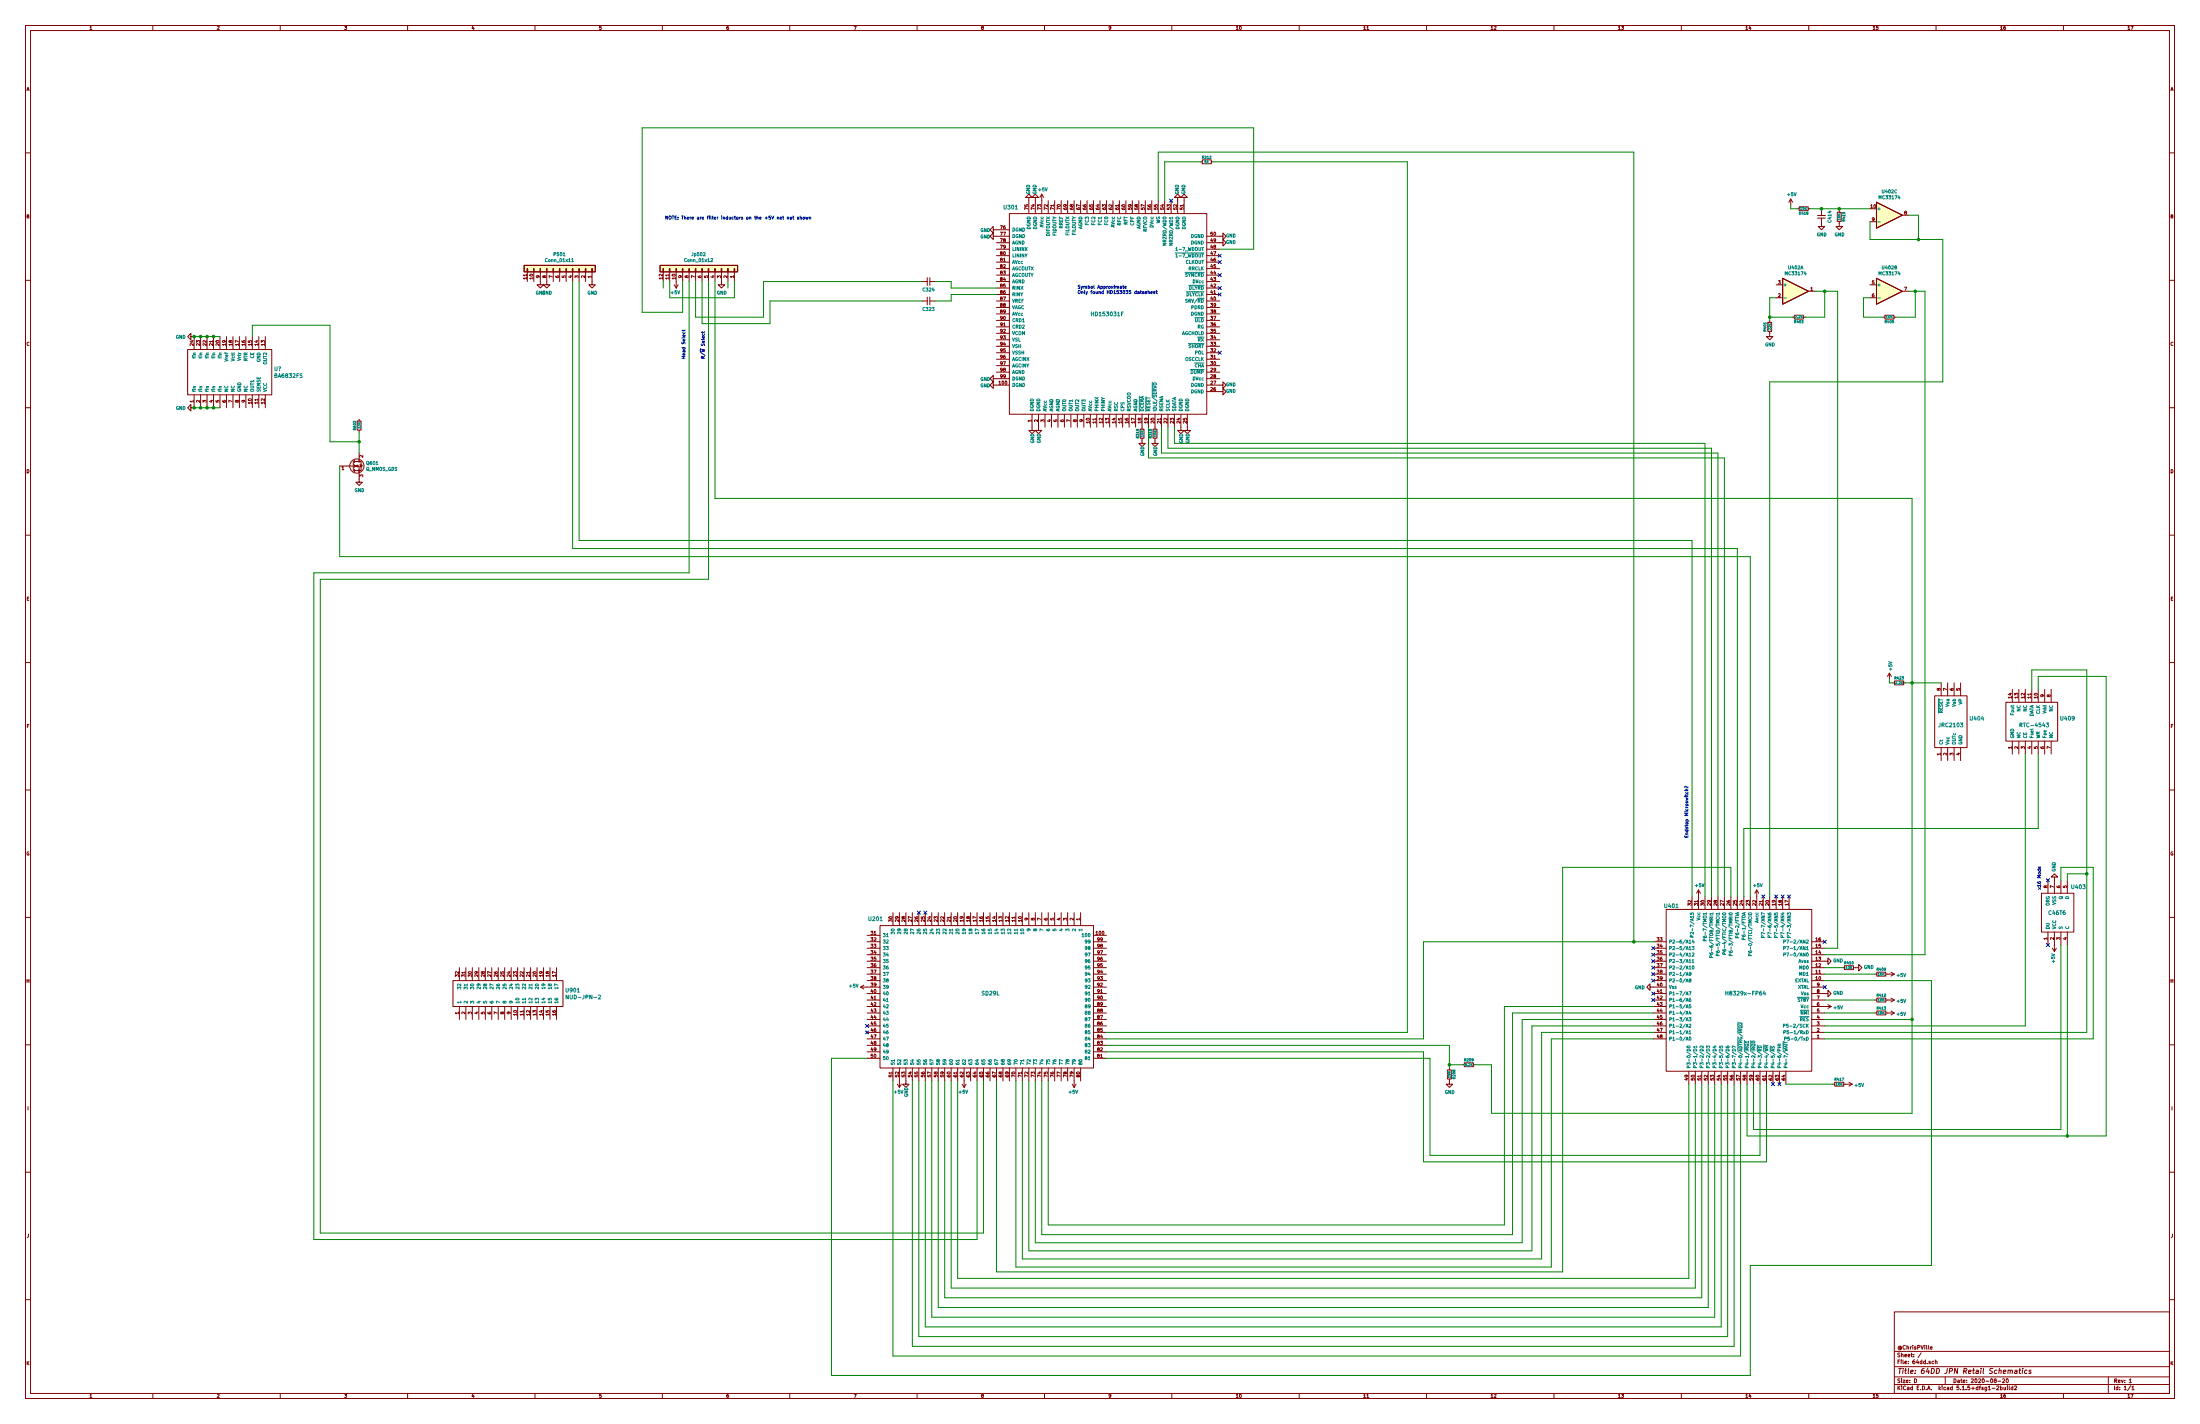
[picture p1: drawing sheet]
EESchema Schematic File Version 4
EELAYER 30 0
EELAYER END
$Descr D 34000 22000
encoding utf-8
Sheet 1 1
Title "64DD JPN Retail Schematics"
Date "2020-08-20"
Rev "1"
Comp "@ChrisPVille"
Comment1 ""
Comment2 ""
Comment3 ""
Comment4 ""
$EndDescr
$Comp
L 64dd:H8329x-FP64 U401
U 1 1
P 26950 16750
F 0 "U401" V 29700 17750 60  0000 L CNN
F 1 "H8329x-FP64" V 28350 16400 60  0000 L CNN
F 2 "" H 27100 16800 60  0001 R CNN
F 3 "" H 27100 16600 60  0001 R CNN
	1    26950 16750
	0    -1   -1   0   
$EndComp
Text Notes 16650 4550 0    50   ~ 0
Symbol Approximate\nOnly found HD153035 datasheet
$Comp
L 64dd:HD153031F U301
U 1 1
P 15400 4100
F 0 "U301" H 15500 5000 60  0000 L CNN
F 1 "HD153031F" H 16850 3350 60  0000 L CNN
F 2 "" H 15550 4150 60  0001 R CNN
F 3 "" H 15550 3950 60  0001 R CNN
	1    15400 4100
	1    0    0    -1  
$EndComp
Wire Wire Line
	25550 14550 25250 14550
$Comp
L Device:R_Small R412
U 1 1
P 29075 15450
F 0 "R412" V 29000 15450 39  0000 C CNN
F 1 "10K" V 29075 15450 39  0000 C CNN
F 2 "" H 29075 15450 50  0001 C CNN
F 3 "~" H 29075 15450 50  0001 C CNN
	1    29075 15450
	0    1    1    0   
$EndComp
$Comp
L Device:R_Small R413
U 1 1
P 29075 15650
F 0 "R413" V 29000 15650 39  0000 C CNN
F 1 "10K" V 29075 15650 39  0000 C CNN
F 2 "" H 29075 15650 50  0001 C CNN
F 3 "~" H 29075 15650 50  0001 C CNN
	1    29075 15650
	0    1    1    0   
$EndComp
$Comp
L Device:R_Small R409
U 1 1
P 29075 15050
F 0 "R409" V 29000 15050 39  0000 C CNN
F 1 "10K" V 29075 15050 39  0000 C CNN
F 2 "" H 29075 15050 50  0001 C CNN
F 3 "~" H 29075 15050 50  0001 C CNN
	1    29075 15050
	0    1    1    0   
$EndComp
$Comp
L 64dd:SD29L U201
U 1 1
P 17100 16200
F 0 "U201" H 20550 14200 60  0000 L CNN
F 1 "SD29L" H 18750 15350 60  0000 L CNN
F 2 "" H 17250 16400 60  0001 R CNN
F 3 "" H 17250 16200 60  0001 R CNN
	1    17100 16200
	-1   0    0    1   
$EndComp
$Comp
L 64dd:NUD-JPN-2 U901
U 1 1
P 6800 15450
F 0 "U901" H 8731 15603 60  0000 L CNN
F 1 "NUD-JPN-2" H 8731 15497 60  0000 L CNN
F 2 "" H 6950 15500 60  0001 R CNN
F 3 "" H 6950 15300 60  0001 R CNN
	1    6800 15450
	1    0    0    -1  
$EndComp
Wire Wire Line
	18150 6600 18150 6850
Wire Wire Line
	18050 6600 18050 6925
Wire Wire Line
	17950 6600 17950 7000
Wire Wire Line
	17750 6600 17750 7075
$Comp
L Device:R_Small R310
U 1 1
P 17850 6700
F 0 "R310" V 17780 6700 39  0000 C CNN
F 1 "10K" V 17850 6700 39  0000 C CNN
F 2 "" H 17850 6700 50  0001 C CNN
F 3 "~" H 17850 6700 50  0001 C CNN
	1    17850 6700
	1    0    0    -1  
$EndComp
$Comp
L Device:R_Small R319
U 1 1
P 17650 6700
F 0 "R319" V 17580 6700 39  0000 C CNN
F 1 "10K" V 17650 6700 39  0000 C CNN
F 2 "" H 17650 6700 50  0001 C CNN
F 3 "~" H 17650 6700 50  0001 C CNN
	1    17650 6700
	1    0    0    -1  
$EndComp
Wire Wire Line
	17900 2350 17900 3100
$Comp
L Connector_Generic:Conn_01x11 P501
U 1 1
P 8650 4150
F 0 "P501" V 8867 4146 50  0000 C CNN
F 1 "Conn_01x11" V 8776 4146 50  0000 C CNN
F 2 "" H 8650 4150 50  0001 C CNN
F 3 "~" H 8650 4150 50  0001 C CNN
	1    8650 4150
	0    1    -1   0   
$EndComp
$Comp
L power:GND #PWR?
U 1 1
P 9150 4350
F 0 "#PWR?" H 9150 4100 50  0001 C CNN
F 1 "GND" H 9155 4177 50  0000 C CNN
F 2 "" H 9150 4350 50  0001 C CNN
F 3 "" H 9150 4350 50  0001 C CNN
	1    9150 4350
	1    0    0    -1  
$EndComp
$Comp
L power:GND #PWR?
U 1 1
P 11150 4350
F 0 "#PWR?" H 11150 4100 50  0001 C CNN
F 1 "GND" H 11155 4177 50  0000 C CNN
F 2 "" H 11150 4350 50  0001 C CNN
F 3 "" H 11150 4350 50  0001 C CNN
	1    11150 4350
	1    0    0    -1  
$EndComp
$Comp
L power:GND #PWR?
U 1 1
P 8350 4350
F 0 "#PWR?" H 8350 4100 50  0001 C CNN
F 1 "GND" H 8355 4177 50  0000 C CNN
F 2 "" H 8350 4350 50  0001 C CNN
F 3 "" H 8350 4350 50  0001 C CNN
	1    8350 4350
	1    0    0    -1  
$EndComp
$Comp
L power:GND #PWR?
U 1 1
P 8450 4350
F 0 "#PWR?" H 8450 4100 50  0001 C CNN
F 1 "GND" H 8455 4177 50  0000 C CNN
F 2 "" H 8450 4350 50  0001 C CNN
F 3 "" H 8450 4350 50  0001 C CNN
	1    8450 4350
	1    0    0    -1  
$EndComp
Wire Wire Line
	11350 4350 11350 4600
Wire Wire Line
	11050 4350 11050 7700
Wire Wire Line
	11050 7700 29550 7700
Wire Wire Line
	29550 7700 29550 10550
Wire Wire Line
	17900 2350 25250 2350
Wire Wire Line
	25250 2350 25250 14550
$Comp
L Device:R_Small R212
U 1 1
P 18650 2500
F 0 "R212" V 18580 2500 39  0000 C CNN
F 1 "51" V 18650 2500 39  0000 C CNN
F 2 "" H 18650 2500 50  0001 C CNN
F 3 "~" H 18650 2500 50  0001 C CNN
	1    18650 2500
	0    1    1    0   
$EndComp
Wire Wire Line
	18550 2500 18000 2500
Wire Wire Line
	18000 2500 18000 3100
Wire Wire Line
	18750 2500 21750 2500
Wire Wire Line
	21750 2500 21750 15950
Wire Wire Line
	21750 15950 17100 15950
$Comp
L power:GND #PWR?
U 1 1
P 18300 3100
F 0 "#PWR?" H 18300 2850 50  0001 C CNN
F 1 "GND" V 18305 2927 50  0000 C CNN
F 2 "" H 18300 3100 50  0001 C CNN
F 3 "" H 18300 3100 50  0001 C CNN
	1    18300 3100
	-1   0    0    1   
$EndComp
$Comp
L power:GND #PWR?
U 1 1
P 18200 3100
F 0 "#PWR?" H 18200 2850 50  0001 C CNN
F 1 "GND" V 18205 2927 50  0000 C CNN
F 2 "" H 18200 3100 50  0001 C CNN
F 3 "" H 18200 3100 50  0001 C CNN
	1    18200 3100
	-1   0    0    1   
$EndComp
$Comp
L power:GND #PWR?
U 1 1
P 18850 3650
F 0 "#PWR?" H 18850 3400 50  0001 C CNN
F 1 "GND" V 18855 3477 50  0000 C CNN
F 2 "" H 18850 3650 50  0001 C CNN
F 3 "" H 18850 3650 50  0001 C CNN
	1    18850 3650
	0    -1   -1   0   
$EndComp
$Comp
L power:GND #PWR?
U 1 1
P 18850 3750
F 0 "#PWR?" H 18850 3500 50  0001 C CNN
F 1 "GND" V 18855 3577 50  0000 C CNN
F 2 "" H 18850 3750 50  0001 C CNN
F 3 "" H 18850 3750 50  0001 C CNN
	1    18850 3750
	0    -1   -1   0   
$EndComp
Wire Wire Line
	17100 16050 22000 16050
Wire Wire Line
	22000 16050 22000 14550
Wire Wire Line
	22000 14550 25250 14550
Connection ~ 25250 14550
$Comp
L Device:R_Small R410
U 1 1
P 28575 14950
F 0 "R410" V 28500 14950 39  0000 C CNN
F 1 "10K" V 28575 14950 39  0000 C CNN
F 2 "" H 28575 14950 50  0001 C CNN
F 3 "~" H 28575 14950 50  0001 C CNN
	1    28575 14950
	0    1    1    0   
$EndComp
$Comp
L power:GND #PWR?
U 1 1
P 28675 14950
F 0 "#PWR?" H 28675 14700 50  0001 C CNN
F 1 "GND" V 28680 14822 50  0000 R CNN
F 2 "" H 28675 14950 50  0001 C CNN
F 3 "" H 28675 14950 50  0001 C CNN
	1    28675 14950
	0    -1   -1   0   
$EndComp
$Comp
L Connector_Generic:Conn_01x12 Jp502
U 1 1
P 10850 4150
F 0 "Jp502" V 11067 4096 50  0000 C CNN
F 1 "Conn_01x12" V 10976 4096 50  0000 C CNN
F 2 "" H 10850 4150 50  0001 C CNN
F 3 "~" H 10850 4150 50  0001 C CNN
	1    10850 4150
	0    1    -1   0   
$EndComp
Wire Wire Line
	10350 4600 10350 4350
Wire Wire Line
	10350 4600 11350 4600
$Comp
L power:+5V #PWR?
U 1 1
P 10450 4350
F 0 "#PWR?" H 10450 4200 50  0001 C CNN
F 1 "+5V" H 10465 4523 50  0000 C CNN
F 2 "" H 10450 4350 50  0001 C CNN
F 3 "" H 10450 4350 50  0001 C CNN
	1    10450 4350
	-1   0    0    1   
$EndComp
$Comp
L power:+5V #PWR?
U 1 1
P 16100 3100
F 0 "#PWR?" H 16100 2950 50  0001 C CNN
F 1 "+5V" H 16115 3273 50  0000 C CNN
F 2 "" H 16100 3100 50  0001 C CNN
F 3 "" H 16100 3100 50  0001 C CNN
	1    16100 3100
	1    0    0    -1  
$EndComp
$Comp
L power:+5V #PWR?
U 1 1
P 26250 13850
F 0 "#PWR?" H 26250 13700 50  0001 C CNN
F 1 "+5V" H 26265 14023 50  0000 C CNN
F 2 "" H 26250 13850 50  0001 C CNN
F 3 "" H 26250 13850 50  0001 C CNN
	1    26250 13850
	1    0    0    -1  
$EndComp
$Comp
L power:+5V #PWR?
U 1 1
P 13900 16700
F 0 "#PWR?" H 13900 16550 50  0001 C CNN
F 1 "+5V" H 13915 16873 50  0000 C CNN
F 2 "" H 13900 16700 50  0001 C CNN
F 3 "" H 13900 16700 50  0001 C CNN
	1    13900 16700
	-1   0    0    1   
$EndComp
$Comp
L power:+5V #PWR?
U 1 1
P 14900 16700
F 0 "#PWR?" H 14900 16550 50  0001 C CNN
F 1 "+5V" H 14915 16873 50  0000 C CNN
F 2 "" H 14900 16700 50  0001 C CNN
F 3 "" H 14900 16700 50  0001 C CNN
	1    14900 16700
	-1   0    0    1   
$EndComp
$Comp
L power:+5V #PWR?
U 1 1
P 16600 16700
F 0 "#PWR?" H 16600 16550 50  0001 C CNN
F 1 "+5V" H 16615 16873 50  0000 C CNN
F 2 "" H 16600 16700 50  0001 C CNN
F 3 "" H 16600 16700 50  0001 C CNN
	1    16600 16700
	-1   0    0    1   
$EndComp
$Comp
L power:+5V #PWR?
U 1 1
P 13400 15250
F 0 "#PWR?" H 13400 15100 50  0001 C CNN
F 1 "+5V" V 13415 15378 50  0000 L CNN
F 2 "" H 13400 15250 50  0001 C CNN
F 3 "" H 13400 15250 50  0001 C CNN
	1    13400 15250
	0    -1   -1   0   
$EndComp
$Comp
L power:+5V #PWR?
U 1 1
P 27150 13850
F 0 "#PWR?" H 27150 13700 50  0001 C CNN
F 1 "+5V" H 27165 14023 50  0000 C CNN
F 2 "" H 27150 13850 50  0001 C CNN
F 3 "" H 27150 13850 50  0001 C CNN
	1    27150 13850
	1    0    0    -1  
$EndComp
$Comp
L power:+5V #PWR?
U 1 1
P 28200 15550
F 0 "#PWR?" H 28200 15400 50  0001 C CNN
F 1 "+5V" V 28215 15678 50  0000 L CNN
F 2 "" H 28200 15550 50  0001 C CNN
F 3 "" H 28200 15550 50  0001 C CNN
	1    28200 15550
	0    1    1    0   
$EndComp
$Comp
L power:+5V #PWR?
U 1 1
P 29175 15650
F 0 "#PWR?" H 29175 15500 50  0001 C CNN
F 1 "+5V" V 29190 15778 50  0000 L CNN
F 2 "" H 29175 15650 50  0001 C CNN
F 3 "" H 29175 15650 50  0001 C CNN
	1    29175 15650
	0    1    1    0   
$EndComp
$Comp
L power:+5V #PWR?
U 1 1
P 29175 15450
F 0 "#PWR?" H 29175 15300 50  0001 C CNN
F 1 "+5V" V 29190 15578 50  0000 L CNN
F 2 "" H 29175 15450 50  0001 C CNN
F 3 "" H 29175 15450 50  0001 C CNN
	1    29175 15450
	0    1    1    0   
$EndComp
$Comp
L power:+5V #PWR?
U 1 1
P 29175 15050
F 0 "#PWR?" H 29175 14900 50  0001 C CNN
F 1 "+5V" V 29190 15178 50  0000 L CNN
F 2 "" H 29175 15050 50  0001 C CNN
F 3 "" H 29175 15050 50  0001 C CNN
	1    29175 15050
	0    1    1    0   
$EndComp
$Comp
L Device:R_Small R417
U 1 1
P 28425 16750
F 0 "R417" V 28350 16750 39  0000 C CNN
F 1 "10K" V 28425 16750 39  0000 C CNN
F 2 "" H 28425 16750 50  0001 C CNN
F 3 "~" H 28425 16750 50  0001 C CNN
	1    28425 16750
	0    1    1    0   
$EndComp
Wire Wire Line
	27600 16750 28325 16750
$Comp
L power:+5V #PWR?
U 1 1
P 28525 16750
F 0 "#PWR?" H 28525 16600 50  0001 C CNN
F 1 "+5V" V 28540 16878 50  0000 L CNN
F 2 "" H 28525 16750 50  0001 C CNN
F 3 "" H 28525 16750 50  0001 C CNN
	1    28525 16750
	0    1    1    0   
$EndComp
$Comp
L power:GND #PWR?
U 1 1
P 18850 5950
F 0 "#PWR?" H 18850 5700 50  0001 C CNN
F 1 "GND" V 18855 5777 50  0000 C CNN
F 2 "" H 18850 5950 50  0001 C CNN
F 3 "" H 18850 5950 50  0001 C CNN
	1    18850 5950
	0    -1   -1   0   
$EndComp
$Comp
L power:GND #PWR?
U 1 1
P 18850 6050
F 0 "#PWR?" H 18850 5800 50  0001 C CNN
F 1 "GND" V 18855 5877 50  0000 C CNN
F 2 "" H 18850 6050 50  0001 C CNN
F 3 "" H 18850 6050 50  0001 C CNN
	1    18850 6050
	0    -1   -1   0   
$EndComp
$Comp
L power:GND #PWR?
U 1 1
P 15400 5950
F 0 "#PWR?" H 15400 5700 50  0001 C CNN
F 1 "GND" V 15405 5777 50  0000 C CNN
F 2 "" H 15400 5950 50  0001 C CNN
F 3 "" H 15400 5950 50  0001 C CNN
	1    15400 5950
	0    1    1    0   
$EndComp
$Comp
L power:GND #PWR?
U 1 1
P 15400 5850
F 0 "#PWR?" H 15400 5600 50  0001 C CNN
F 1 "GND" V 15405 5677 50  0000 C CNN
F 2 "" H 15400 5850 50  0001 C CNN
F 3 "" H 15400 5850 50  0001 C CNN
	1    15400 5850
	0    1    1    0   
$EndComp
$Comp
L power:GND #PWR?
U 1 1
P 15400 3550
F 0 "#PWR?" H 15400 3300 50  0001 C CNN
F 1 "GND" V 15405 3377 50  0000 C CNN
F 2 "" H 15400 3550 50  0001 C CNN
F 3 "" H 15400 3550 50  0001 C CNN
	1    15400 3550
	0    1    1    0   
$EndComp
$Comp
L power:GND #PWR?
U 1 1
P 15400 3650
F 0 "#PWR?" H 15400 3400 50  0001 C CNN
F 1 "GND" V 15405 3477 50  0000 C CNN
F 2 "" H 15400 3650 50  0001 C CNN
F 3 "" H 15400 3650 50  0001 C CNN
	1    15400 3650
	0    1    1    0   
$EndComp
$Comp
L power:GND #PWR?
U 1 1
P 15900 3100
F 0 "#PWR?" H 15900 2850 50  0001 C CNN
F 1 "GND" V 15905 2927 50  0000 C CNN
F 2 "" H 15900 3100 50  0001 C CNN
F 3 "" H 15900 3100 50  0001 C CNN
	1    15900 3100
	-1   0    0    1   
$EndComp
$Comp
L power:GND #PWR?
U 1 1
P 16000 3100
F 0 "#PWR?" H 16000 2850 50  0001 C CNN
F 1 "GND" V 16005 2927 50  0000 C CNN
F 2 "" H 16000 3100 50  0001 C CNN
F 3 "" H 16000 3100 50  0001 C CNN
	1    16000 3100
	-1   0    0    1   
$EndComp
$Comp
L power:GND #PWR?
U 1 1
P 15950 6600
F 0 "#PWR?" H 15950 6350 50  0001 C CNN
F 1 "GND" V 15955 6427 50  0000 C CNN
F 2 "" H 15950 6600 50  0001 C CNN
F 3 "" H 15950 6600 50  0001 C CNN
	1    15950 6600
	1    0    0    -1  
$EndComp
$Comp
L power:GND #PWR?
U 1 1
P 16050 6600
F 0 "#PWR?" H 16050 6350 50  0001 C CNN
F 1 "GND" V 16055 6427 50  0000 C CNN
F 2 "" H 16050 6600 50  0001 C CNN
F 3 "" H 16050 6600 50  0001 C CNN
	1    16050 6600
	1    0    0    -1  
$EndComp
$Comp
L power:GND #PWR?
U 1 1
P 18250 6600
F 0 "#PWR?" H 18250 6350 50  0001 C CNN
F 1 "GND" V 18255 6427 50  0000 C CNN
F 2 "" H 18250 6600 50  0001 C CNN
F 3 "" H 18250 6600 50  0001 C CNN
	1    18250 6600
	1    0    0    -1  
$EndComp
$Comp
L power:GND #PWR?
U 1 1
P 18350 6600
F 0 "#PWR?" H 18350 6350 50  0001 C CNN
F 1 "GND" V 18355 6427 50  0000 C CNN
F 2 "" H 18350 6600 50  0001 C CNN
F 3 "" H 18350 6600 50  0001 C CNN
	1    18350 6600
	1    0    0    -1  
$EndComp
Wire Wire Line
	18150 6850 26350 6850
Wire Wire Line
	26350 6850 26350 13850
Wire Wire Line
	26450 13850 26450 6925
Wire Wire Line
	26450 6925 18050 6925
Wire Wire Line
	17950 7000 26550 7000
Wire Wire Line
	26550 7000 26550 13850
Wire Wire Line
	26650 13850 26650 7075
Wire Wire Line
	26650 7075 17750 7075
$Comp
L power:GND #PWR?
U 1 1
P 17850 6800
F 0 "#PWR?" H 17850 6550 50  0001 C CNN
F 1 "GND" V 17855 6627 50  0000 C CNN
F 2 "" H 17850 6800 50  0001 C CNN
F 3 "" H 17850 6800 50  0001 C CNN
	1    17850 6800
	1    0    0    -1  
$EndComp
$Comp
L power:GND #PWR?
U 1 1
P 17650 6800
F 0 "#PWR?" H 17650 6550 50  0001 C CNN
F 1 "GND" V 17655 6627 50  0000 C CNN
F 2 "" H 17650 6800 50  0001 C CNN
F 3 "" H 17650 6800 50  0001 C CNN
	1    17650 6800
	1    0    0    -1  
$EndComp
Wire Wire Line
	18850 3850 19375 3850
Wire Wire Line
	19375 3850 19375 1975
Wire Wire Line
	19375 1975 9925 1975
Wire Wire Line
	9925 1975 9925 4825
Wire Wire Line
	9925 4825 10550 4825
Wire Wire Line
	10550 4825 10550 4350
NoConn ~ 25550 15150
NoConn ~ 25550 15050
NoConn ~ 25550 14950
NoConn ~ 25550 14850
NoConn ~ 25550 14750
NoConn ~ 25550 14650
NoConn ~ 25550 15350
NoConn ~ 25550 15450
NoConn ~ 28200 15250
NoConn ~ 27500 16750
NoConn ~ 27400 16750
NoConn ~ 14200 14100
NoConn ~ 14300 14100
NoConn ~ 13400 15950
NoConn ~ 13400 15850
NoConn ~ 18100 3100
NoConn ~ 18850 3950
NoConn ~ 18850 4050
NoConn ~ 18850 4250
NoConn ~ 18850 4450
NoConn ~ 18850 4550
NoConn ~ 18850 5450
Wire Wire Line
	8950 4350 8950 8350
Wire Wire Line
	8950 8350 26150 8350
Wire Wire Line
	26150 8350 26150 13850
NoConn ~ 27650 13850
NoConn ~ 27550 13850
NoConn ~ 27450 13850
NoConn ~ 27250 13850
$Comp
L Amplifier_Operational:MC33174 U402
U 3 1
P 29200 3325
F 0 "U402" H 29200 3692 50  0000 C CNN
F 1 "MC33174" H 29200 3601 50  0000 C CNN
F 2 "" H 29150 3425 50  0001 C CNN
F 3 "http://www.onsemi.com/pub/Collateral/MC33171-D.PDF" H 29250 3525 50  0001 C CNN
	3    29200 3325
	1    0    0    -1  
$EndComp
Wire Wire Line
	28900 3425 28900 3700
Wire Wire Line
	28900 3700 29650 3700
Wire Wire Line
	29650 3700 29650 3325
Wire Wire Line
	29650 3325 29500 3325
Wire Wire Line
	29650 3700 30025 3700
Wire Wire Line
	30025 3700 30025 5900
Wire Wire Line
	30025 5900 27350 5900
Wire Wire Line
	27350 5900 27350 13850
Connection ~ 29650 3700
$Comp
L Device:R_Small R419
U 1 1
P 28425 3350
F 0 "R419" V 28350 3350 39  0000 C CNN
F 1 "10K" V 28425 3350 39  0000 C CNN
F 2 "" H 28425 3350 50  0001 C CNN
F 3 "~" H 28425 3350 50  0001 C CNN
	1    28425 3350
	-1   0    0    1   
$EndComp
$Comp
L Device:C_Small C414
U 1 1
P 28150 3350
F 0 "C414" V 28275 3250 50  0000 L CNN
F 1 "C_Small" H 28242 3305 50  0001 L CNN
F 2 "" H 28150 3350 50  0001 C CNN
F 3 "~" H 28150 3350 50  0001 C CNN
	1    28150 3350
	1    0    0    -1  
$EndComp
Wire Wire Line
	28150 3225 28150 3250
Wire Wire Line
	28150 3225 28425 3225
Wire Wire Line
	28425 3250 28425 3225
Connection ~ 28425 3225
Wire Wire Line
	28425 3225 28900 3225
$Comp
L power:GND #PWR?
U 1 1
P 28425 3450
F 0 "#PWR?" H 28425 3200 50  0001 C CNN
F 1 "GND" H 28430 3277 50  0000 C CNN
F 2 "" H 28425 3450 50  0001 C CNN
F 3 "" H 28425 3450 50  0001 C CNN
	1    28425 3450
	1    0    0    -1  
$EndComp
$Comp
L power:GND #PWR?
U 1 1
P 28150 3450
F 0 "#PWR?" H 28150 3200 50  0001 C CNN
F 1 "GND" H 28155 3277 50  0000 C CNN
F 2 "" H 28150 3450 50  0001 C CNN
F 3 "" H 28150 3450 50  0001 C CNN
	1    28150 3450
	1    0    0    -1  
$EndComp
$Comp
L Device:R_Small R418
U 1 1
P 27875 3225
F 0 "R418" V 27800 3225 39  0000 C CNN
F 1 "15K" V 27875 3225 39  0000 C CNN
F 2 "" H 27875 3225 50  0001 C CNN
F 3 "~" H 27875 3225 50  0001 C CNN
	1    27875 3225
	0    -1   -1   0   
$EndComp
Wire Wire Line
	28150 3225 27975 3225
Connection ~ 28150 3225
$Comp
L power:+5V #PWR?
U 1 1
P 27675 3175
F 0 "#PWR?" H 27675 3025 50  0001 C CNN
F 1 "+5V" H 27690 3348 50  0000 C CNN
F 2 "" H 27675 3175 50  0001 C CNN
F 3 "" H 27675 3175 50  0001 C CNN
	1    27675 3175
	1    0    0    -1  
$EndComp
Wire Wire Line
	27675 3175 27675 3225
Wire Wire Line
	27675 3225 27775 3225
Text Notes 10275 3400 0    50   ~ 0
NOTE: There are filter inductors on the +5V net not shown
Wire Wire Line
	8850 4350 8850 8475
Wire Wire Line
	8850 8475 26850 8475
Wire Wire Line
	26850 8475 26850 13850
$Comp
L 64dd:RTC-4543 U409
U 1 1
P 30800 11250
F 0 "U409" H 31831 11403 60  0000 L CNN
F 1 "RTC-4543" H 31200 11300 60  0000 L CNN
F 2 "" H 30950 11300 60  0001 R CNN
F 3 "" H 30950 11100 60  0001 R CNN
	1    30800 11250
	1    0    0    -1  
$EndComp
Wire Wire Line
	29550 15750 28200 15750
Wire Wire Line
	26950 12800 31500 12800
Wire Wire Line
	31500 12800 31500 11650
Wire Wire Line
	26950 12800 26950 13850
Wire Wire Line
	27050 13850 27050 8600
Wire Wire Line
	27050 8600 5250 8600
Wire Wire Line
	5250 7200 5250 8600
$Comp
L Device:Q_NMOS_GDS Q601
U 1 1
P 5450 7200
F 0 "Q601" H 5654 7246 50  0000 L CNN
F 1 "Q_NMOS_GDS" H 5654 7155 50  0000 L CNN
F 2 "" H 5650 7300 50  0001 C CNN
F 3 "~" H 5450 7200 50  0001 C CNN
	1    5450 7200
	1    0    0    -1  
$EndComp
$Comp
L power:GND #PWR?
U 1 1
P 5550 7400
F 0 "#PWR?" H 5550 7150 50  0001 C CNN
F 1 "GND" H 5555 7227 50  0000 C CNN
F 2 "" H 5550 7400 50  0001 C CNN
F 3 "" H 5550 7400 50  0001 C CNN
	1    5550 7400
	1    0    0    -1  
$EndComp
$Comp
L Device:R_Small R603
U 1 1
P 5550 6575
F 0 "R603" V 5480 6575 39  0000 C CNN
F 1 "33K" V 5550 6575 39  0000 C CNN
F 2 "" H 5550 6575 50  0001 C CNN
F 3 "~" H 5550 6575 50  0001 C CNN
	1    5550 6575
	1    0    0    -1  
$EndComp
Wire Wire Line
	5550 7000 5550 6825
Wire Wire Line
	5550 6825 5100 6825
Connection ~ 5550 6825
Wire Wire Line
	5550 6825 5550 6675
$Comp
L 64dd:BA6832FS U?
U 1 1
P 2700 5800
F 0 "U?" H 4231 5903 60  0000 L CNN
F 1 "BA6832FS" H 4231 5797 60  0000 L CNN
F 2 "" H 2850 5850 60  0001 R CNN
F 3 "" H 2850 5650 60  0001 R CNN
	1    2700 5800
	1    0    0    -1  
$EndComp
Wire Wire Line
	3400 6300 3300 6300
Wire Wire Line
	3300 6300 3200 6300
Connection ~ 3300 6300
Wire Wire Line
	3200 6300 3100 6300
Connection ~ 3200 6300
Wire Wire Line
	3100 6300 3000 6300
Connection ~ 3100 6300
Wire Wire Line
	3400 5200 3300 5200
Wire Wire Line
	3000 5200 3100 5200
Connection ~ 3300 5200
Connection ~ 3100 5200
Wire Wire Line
	3100 5200 3200 5200
Connection ~ 3200 5200
Wire Wire Line
	3200 5200 3300 5200
$Comp
L power:GND #PWR?
U 1 1
P 3000 5200
F 0 "#PWR?" H 3000 4950 50  0001 C CNN
F 1 "GND" V 3005 5072 50  0000 R CNN
F 2 "" H 3000 5200 50  0001 C CNN
F 3 "" H 3000 5200 50  0001 C CNN
	1    3000 5200
	0    1    1    0   
$EndComp
Connection ~ 3000 5200
$Comp
L power:GND #PWR?
U 1 1
P 3000 6300
F 0 "#PWR?" H 3000 6050 50  0001 C CNN
F 1 "GND" V 3005 6172 50  0000 R CNN
F 2 "" H 3000 6300 50  0001 C CNN
F 3 "" H 3000 6300 50  0001 C CNN
	1    3000 6300
	0    1    1    0   
$EndComp
Connection ~ 3000 6300
Wire Wire Line
	5100 6825 5100 5025
Wire Wire Line
	5100 5025 3900 5025
Wire Wire Line
	3900 5025 3900 5200
$Comp
L power:GND #PWR?
U 1 1
P 25550 15250
F 0 "#PWR?" H 25550 15000 50  0001 C CNN
F 1 "GND" V 25555 15122 50  0000 R CNN
F 2 "" H 25550 15250 50  0001 C CNN
F 3 "" H 25550 15250 50  0001 C CNN
	1    25550 15250
	0    1    1    0   
$EndComp
Wire Wire Line
	23250 15550 23250 18925
Wire Wire Line
	23250 18925 16200 18925
Wire Wire Line
	16200 18925 16200 16700
Wire Wire Line
	23250 15550 25550 15550
Wire Wire Line
	23375 15650 23375 19075
Wire Wire Line
	23375 19075 16100 19075
Wire Wire Line
	16100 19075 16100 16700
Wire Wire Line
	23375 15650 25550 15650
Wire Wire Line
	16000 16700 16000 19200
Wire Wire Line
	16000 19200 23525 19200
Wire Wire Line
	23525 19200 23525 15750
Wire Wire Line
	23525 15750 25550 15750
Wire Wire Line
	23675 15850 23675 19325
Wire Wire Line
	23675 19325 15900 19325
Wire Wire Line
	15900 19325 15900 16700
Wire Wire Line
	23675 15850 25550 15850
Wire Wire Line
	15800 16700 15800 19450
Wire Wire Line
	15800 19450 23825 19450
Wire Wire Line
	23825 19450 23825 15950
Wire Wire Line
	23825 15950 25550 15950
Wire Wire Line
	23975 16050 23975 19575
Wire Wire Line
	23975 19575 15700 19575
Wire Wire Line
	15700 19575 15700 16700
Wire Wire Line
	23975 16050 25550 16050
Wire Wire Line
	26100 19750 14800 19750
Wire Wire Line
	14800 19750 14800 16700
Wire Wire Line
	26100 16750 26100 19750
Wire Wire Line
	14700 16700 14700 19900
Wire Wire Line
	14700 19900 26200 19900
Wire Wire Line
	26200 19900 26200 16750
Wire Wire Line
	26300 16750 26300 20050
Wire Wire Line
	26300 20050 14600 20050
Wire Wire Line
	14600 20050 14600 16700
Wire Wire Line
	14500 16700 14500 20200
Wire Wire Line
	14500 20200 26400 20200
Wire Wire Line
	26400 20200 26400 16750
Wire Wire Line
	26500 16750 26500 20350
Wire Wire Line
	26500 20350 14400 20350
Wire Wire Line
	14400 20350 14400 16700
Wire Wire Line
	14300 16700 14300 20500
Wire Wire Line
	14300 20500 26600 20500
Wire Wire Line
	26600 20500 26600 16750
Wire Wire Line
	26700 16750 26700 20650
Wire Wire Line
	26700 20650 14200 20650
Wire Wire Line
	14200 20650 14200 16700
Wire Wire Line
	14100 16700 14100 20800
Wire Wire Line
	14100 20800 26800 20800
Wire Wire Line
	26800 20800 26800 16750
Wire Wire Line
	26900 16750 26900 20950
Wire Wire Line
	26900 20950 13800 20950
Wire Wire Line
	13800 20950 13800 16700
$Comp
L power:GND #PWR?
U 1 1
P 14000 16700
F 0 "#PWR?" H 14000 16450 50  0001 C CNN
F 1 "GND" V 14005 16527 50  0000 C CNN
F 2 "" H 14000 16700 50  0001 C CNN
F 3 "" H 14000 16700 50  0001 C CNN
	1    14000 16700
	1    0    0    -1  
$EndComp
Wire Wire Line
	17100 16250 22000 16250
Wire Wire Line
	22000 16250 22000 17950
Wire Wire Line
	22000 17950 27300 17950
Wire Wire Line
	27300 17950 27300 16750
Wire Wire Line
	27200 16750 27200 17850
Wire Wire Line
	27200 17850 22100 17850
Wire Wire Line
	22100 17850 22100 16350
Wire Wire Line
	22100 16350 17100 16350
$Comp
L 64dd:JRC2103 U404
U 1 1
P 29700 11350
F 0 "U404" H 30431 11603 60  0000 L CNN
F 1 "JRC2103" H 29950 11500 60  0000 L CNN
F 2 "" H 29850 11400 60  0001 R CNN
F 3 "" H 29850 11200 60  0001 R CNN
	1    29700 11350
	1    0    0    -1  
$EndComp
Wire Wire Line
	30000 10550 29550 10550
Connection ~ 29550 10550
Wire Wire Line
	29550 10550 29550 15750
$Comp
L 64dd:C46T6 U403
U 1 1
P 31350 14200
F 0 "U403" H 32000 14700 60  0000 L CNN
F 1 "C46T6" H 31650 14300 60  0000 L CNN
F 2 "" H 31500 14250 60  0001 R CNN
F 3 "" H 31500 14050 60  0001 R CNN
	1    31350 14200
	1    0    0    -1  
$EndComp
$Comp
L power:+5V #PWR?
U 1 1
P 31750 14600
F 0 "#PWR?" H 31750 14450 50  0001 C CNN
F 1 "+5V" V 31765 14728 50  0000 L CNN
F 2 "" H 31750 14600 50  0001 C CNN
F 3 "" H 31750 14600 50  0001 C CNN
	1    31750 14600
	-1   0    0    1   
$EndComp
$Comp
L power:GND #PWR?
U 1 1
P 31750 13600
F 0 "#PWR?" H 31750 13350 50  0001 C CNN
F 1 "GND" V 31755 13472 50  0000 R CNN
F 2 "" H 31750 13600 50  0001 C CNN
F 3 "" H 31750 13600 50  0001 C CNN
	1    31750 13600
	-1   0    0    1   
$EndComp
Wire Wire Line
	31850 13600 31850 13400
Wire Wire Line
	31850 13400 32350 13400
Wire Wire Line
	32350 13400 32350 16050
Wire Wire Line
	32350 16050 28200 16050
Wire Wire Line
	31950 13600 31950 13500
Wire Wire Line
	31950 13500 32250 13500
Wire Wire Line
	32250 13500 32250 15950
Wire Wire Line
	32250 15950 28200 15950
Wire Wire Line
	27100 16750 27100 17450
Wire Wire Line
	31850 17450 31850 14600
Wire Wire Line
	31950 14600 31950 17550
Wire Wire Line
	27000 17550 27000 16750
NoConn ~ 31650 13600
Text Notes 31550 13750 1    50   ~ 0
x16 Mode
NoConn ~ 31650 14600
Wire Wire Line
	31300 11650 31300 15850
Wire Wire Line
	31300 15850 28200 15850
Wire Wire Line
	27100 17450 31850 17450
Wire Wire Line
	27000 17550 31950 17550
$Comp
L power:GND #PWR?
U 1 1
P 28200 15350
F 0 "#PWR?" H 28200 15100 50  0001 C CNN
F 1 "GND" V 28205 15222 50  0000 R CNN
F 2 "" H 28200 15350 50  0001 C CNN
F 3 "" H 28200 15350 50  0001 C CNN
	1    28200 15350
	0    -1   -1   0   
$EndComp
Wire Wire Line
	28200 15150 29850 15150
Wire Wire Line
	29850 15150 29850 19550
Wire Wire Line
	29850 19550 27050 19550
Wire Wire Line
	27050 19550 27050 21250
Wire Wire Line
	27050 21250 12850 21250
Wire Wire Line
	12850 21250 12850 16350
Wire Wire Line
	12850 16350 13400 16350
$Comp
L power:GND #PWR?
U 1 1
P 28200 14850
F 0 "#PWR?" H 28200 14600 50  0001 C CNN
F 1 "GND" V 28205 14722 50  0000 R CNN
F 2 "" H 28200 14850 50  0001 C CNN
F 3 "" H 28200 14850 50  0001 C CNN
	1    28200 14850
	0    -1   -1   0   
$EndComp
Wire Wire Line
	28200 15450 28975 15450
Wire Wire Line
	28200 15650 28975 15650
Wire Wire Line
	28200 15050 28975 15050
Wire Wire Line
	28200 14950 28475 14950
Wire Wire Line
	28200 14750 29750 14750
Wire Wire Line
	29750 14750 29750 4500
$Comp
L Amplifier_Operational:MC33174 U402
U 2 1
P 29200 4500
F 0 "U402" H 29200 4867 50  0000 C CNN
F 1 "MC33174" H 29200 4776 50  0000 C CNN
F 2 "" H 29150 4600 50  0001 C CNN
F 3 "http://www.onsemi.com/pub/Collateral/MC33171-D.PDF" H 29250 4700 50  0001 C CNN
	2    29200 4500
	1    0    0    -1  
$EndComp
Wire Wire Line
	29500 4500 29600 4500
$Comp
L Device:R_Small R405
U 1 1
P 29200 4900
F 0 "R405" V 29125 4900 39  0000 C CNN
F 1 "10K" V 29200 4900 39  0000 C CNN
F 2 "" H 29200 4900 50  0001 C CNN
F 3 "~" H 29200 4900 50  0001 C CNN
	1    29200 4900
	0    -1   -1   0   
$EndComp
Wire Wire Line
	29300 4900 29600 4900
Wire Wire Line
	29600 4900 29600 4500
Connection ~ 29600 4500
Wire Wire Line
	29600 4500 29750 4500
Wire Wire Line
	29100 4900 28800 4900
Wire Wire Line
	28800 4900 28800 4600
Wire Wire Line
	28800 4600 28900 4600
$Comp
L Amplifier_Operational:MC33174 U402
U 1 1
P 27750 4500
F 0 "U402" H 27750 4867 50  0000 C CNN
F 1 "MC33174" H 27750 4776 50  0000 C CNN
F 2 "" H 27700 4600 50  0001 C CNN
F 3 "http://www.onsemi.com/pub/Collateral/MC33171-D.PDF" H 27800 4700 50  0001 C CNN
	1    27750 4500
	1    0    0    -1  
$EndComp
Wire Wire Line
	28200 14650 28400 14650
Wire Wire Line
	28400 14650 28400 4500
Wire Wire Line
	28400 4500 28200 4500
$Comp
L Device:R_Small R403
U 1 1
P 27800 4900
F 0 "R403" V 27725 4900 39  0000 C CNN
F 1 "2.2K" V 27800 4900 39  0000 C CNN
F 2 "" H 27800 4900 50  0001 C CNN
F 3 "~" H 27800 4900 50  0001 C CNN
	1    27800 4900
	0    -1   -1   0   
$EndComp
Wire Wire Line
	28200 4500 28200 4900
Wire Wire Line
	28200 4900 27900 4900
Connection ~ 28200 4500
Wire Wire Line
	28200 4500 28050 4500
Wire Wire Line
	27350 4950 27350 4900
Wire Wire Line
	27350 4600 27450 4600
$Comp
L Device:R_Small R401
U 1 1
P 27350 5050
F 0 "R401" V 27275 5050 39  0000 C CNN
F 1 "22K" V 27350 5050 39  0000 C CNN
F 2 "" H 27350 5050 50  0001 C CNN
F 3 "~" H 27350 5050 50  0001 C CNN
	1    27350 5050
	1    0    0    -1  
$EndComp
$Comp
L power:GND #PWR?
U 1 1
P 27350 5150
F 0 "#PWR?" H 27350 4900 50  0001 C CNN
F 1 "GND" H 27355 4977 50  0000 C CNN
F 2 "" H 27350 5150 50  0001 C CNN
F 3 "" H 27350 5150 50  0001 C CNN
	1    27350 5150
	1    0    0    -1  
$EndComp
Wire Wire Line
	27700 4900 27350 4900
Connection ~ 27350 4900
Wire Wire Line
	27350 4900 27350 4600
NoConn ~ 28200 14550
Wire Wire Line
	26750 13850 26750 13400
Wire Wire Line
	26750 13400 24150 13400
Wire Wire Line
	24150 13400 24150 19650
Wire Wire Line
	24150 19650 15400 19650
Wire Wire Line
	15400 19650 15400 16700
Wire Wire Line
	31400 10650 31400 10350
Wire Wire Line
	31400 10350 32250 10350
Wire Wire Line
	32250 10350 32250 13500
Connection ~ 32250 13500
Wire Wire Line
	31950 17550 32550 17550
Wire Wire Line
	32550 17550 32550 10450
Wire Wire Line
	32550 10450 31500 10450
Wire Wire Line
	31500 10450 31500 10650
Connection ~ 31950 17550
$Comp
L Device:R_Small R209
U 1 1
P 22700 16450
F 0 "R209" V 22625 16450 39  0000 C CNN
F 1 "8.2K" V 22700 16450 39  0000 C CNN
F 2 "" H 22700 16450 50  0001 C CNN
F 3 "~" H 22700 16450 50  0001 C CNN
	1    22700 16450
	0    1    1    0   
$EndComp
Wire Wire Line
	29550 15750 29550 17200
Wire Wire Line
	29550 17200 23050 17200
Wire Wire Line
	23050 17200 23050 16450
Wire Wire Line
	23050 16450 22800 16450
Connection ~ 29550 15750
Wire Wire Line
	22600 16450 22400 16450
Wire Wire Line
	22400 16450 22400 16150
Wire Wire Line
	22400 16150 17100 16150
$Comp
L Device:R_Small R208
U 1 1
P 22400 16600
F 0 "R208" V 22325 16600 39  0000 C CNN
F 1 "18K" V 22400 16600 39  0000 C CNN
F 2 "" H 22400 16600 50  0001 C CNN
F 3 "~" H 22400 16600 50  0001 C CNN
	1    22400 16600
	-1   0    0    1   
$EndComp
Wire Wire Line
	22400 16500 22400 16450
Connection ~ 22400 16450
$Comp
L power:GND #PWR?
U 1 1
P 22400 16700
F 0 "#PWR?" H 22400 16450 50  0001 C CNN
F 1 "GND" H 22405 16527 50  0000 C CNN
F 2 "" H 22400 16700 50  0001 C CNN
F 3 "" H 22400 16700 50  0001 C CNN
	1    22400 16700
	1    0    0    -1  
$EndComp
Text Notes 26100 12950 1    50   ~ 0
Endstop Microswitch?
$Comp
L Device:C_Small C324
U 1 1
P 14350 4350
F 0 "C324" V 14475 4250 50  0000 L CNN
F 1 "C_Small" H 14442 4305 50  0001 L CNN
F 2 "" H 14350 4350 50  0001 C CNN
F 3 "~" H 14350 4350 50  0001 C CNN
	1    14350 4350
	0    1    1    0   
$EndComp
$Comp
L Device:C_Small C323
U 1 1
P 14350 4650
F 0 "C323" V 14475 4550 50  0000 L CNN
F 1 "C_Small" H 14442 4605 50  0001 L CNN
F 2 "" H 14350 4650 50  0001 C CNN
F 3 "~" H 14350 4650 50  0001 C CNN
	1    14350 4650
	0    1    1    0   
$EndComp
Wire Wire Line
	15400 4450 14700 4450
Wire Wire Line
	14700 4450 14700 4350
Wire Wire Line
	14700 4350 14450 4350
Wire Wire Line
	14450 4650 14700 4650
Wire Wire Line
	14700 4650 14700 4550
Wire Wire Line
	14700 4550 15400 4550
Wire Wire Line
	14250 4350 11800 4350
Wire Wire Line
	11800 4350 11800 4900
Wire Wire Line
	14250 4650 11900 4650
Wire Wire Line
	11900 4650 11900 5000
$Comp
L Device:R_Small R423
U 1 1
P 29350 10550
F 0 "R423" V 29275 10550 39  0000 C CNN
F 1 "2.2K" V 29350 10550 39  0000 C CNN
F 2 "" H 29350 10550 50  0001 C CNN
F 3 "~" H 29350 10550 50  0001 C CNN
	1    29350 10550
	0    1    1    0   
$EndComp
$Comp
L power:+5V #PWR?
U 1 1
P 29200 10500
F 0 "#PWR?" H 29200 10350 50  0001 C CNN
F 1 "+5V" V 29215 10628 50  0000 L CNN
F 2 "" H 29200 10500 50  0001 C CNN
F 3 "" H 29200 10500 50  0001 C CNN
	1    29200 10500
	1    0    0    -1  
$EndComp
Wire Wire Line
	29200 10500 29200 10550
Wire Wire Line
	29200 10550 29250 10550
Wire Wire Line
	29450 10550 29550 10550
Wire Wire Line
	10750 4900 10750 4350
Wire Wire Line
	10750 4900 11800 4900
Wire Wire Line
	10850 4350 10850 5000
Wire Wire Line
	10850 5000 11900 5000
Wire Wire Line
	10950 4350 10950 8950
Wire Wire Line
	10950 8950 4950 8950
Wire Wire Line
	4950 8950 4950 19050
Wire Wire Line
	4950 19050 15200 19050
Wire Wire Line
	15200 19050 15200 16700
Wire Wire Line
	10650 4350 10650 8850
Wire Wire Line
	10650 8850 4850 8850
Wire Wire Line
	4850 8850 4850 19150
Wire Wire Line
	4850 19150 15100 19150
Wire Wire Line
	15100 19150 15100 16700
Wire Wire Line
	11250 4350 11250 4450
Wire Wire Line
	10250 4350 10250 4450
Text Notes 10600 5550 1    50   ~ 0
Head Select
Text Notes 10900 5550 1    50   ~ 0
R/~W~ Select
$EndSCHEMATC
